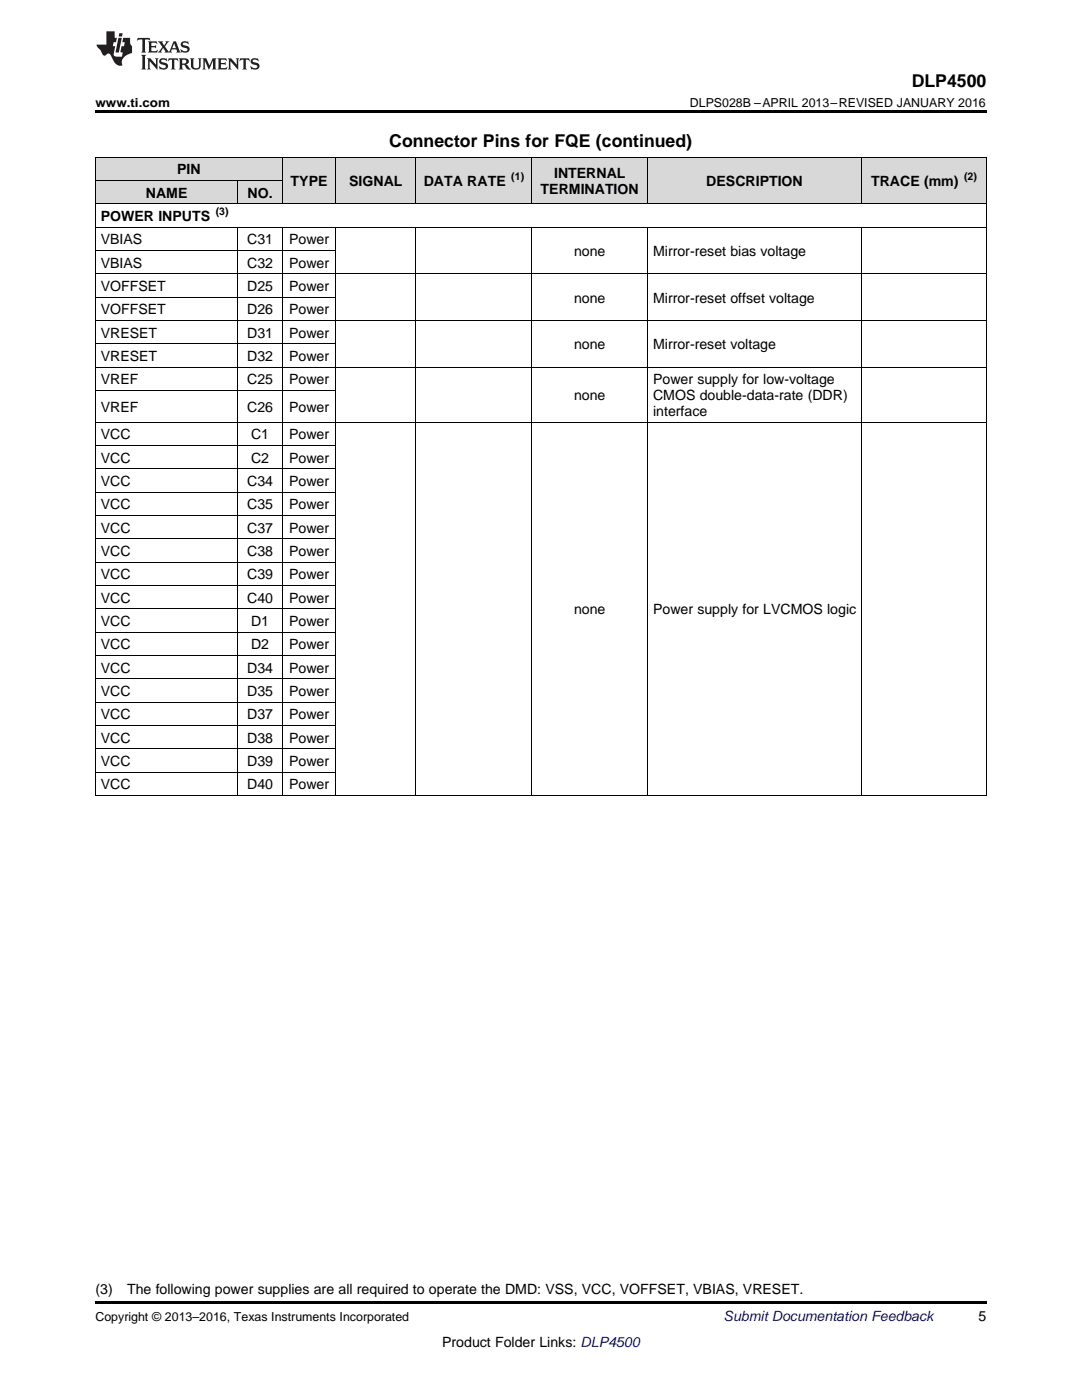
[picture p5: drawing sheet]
<svg xmlns="http://www.w3.org/2000/svg" width="216mm" height="279mm" viewBox="0 0 216 279" stroke-linecap="round" stroke-linejoin="round" font-family="sans-serif">
<g fill="#d8d8d8">
<path d="M19 36.1h28.5v4.6h-28.5z"/>
<path d="M47.5 36.1h8.9v4.6h-8.9z"/>
<path d="M56.4 31.4h10.6v9.3h-10.6z"/>
<path d="M67 31.4h16v9.3h-16z"/>
<path d="M83 31.4h23.2v9.3h-23.2z"/>
<path d="M106.2 31.4h23.1v9.3h-23.1z"/>
<path d="M129.3 31.4h42.6v9.3h-42.6z"/>
<path d="M171.9 31.4h24.9v9.3h-24.9z"/>
<path d="M19 31.4h28.5v4.7h-28.5z"/>
<path d="M47.5 31.4h8.9v4.7h-8.9z"/>
</g>
<path d="M19 22h177.8v.5h-177.8zM19 259.7h177.8v.5h-177.8z" fill="#000"/>
<g fill="none" stroke="#000" stroke-width=".2">
<path d="M19 36h37.4M19 31.3h177.8M19.1 31.4v127.4M47.4 36.1v4.6M56.3 31.4v9.3M67 31.4v9.3M83 31.4v9.3M106.1 31.4v9.3M129.2 31.4v9.3M171.9 31.4v9.3M196.8 31.4v127.4M19 59.3h48"/>
<path d="M19 54.6h177.8M19 50h48M19 45.3h177.8M19 40.7h177.8M47.4 45.4v113.4M56.3 45.4v113.4M67 45.4v113.4M83 45.4v113.4M106.1 45.4v113.4M129.2 45.4v113.4M171.9 45.4v113.4M19 77.9h48"/>
<path d="M19 73.3h177.8M19 68.6h48M19 63.9h177.8M19 98.2h48M19 93.6h48M19 88.9h48M19 84.3h177.8M19 116.9h48M19 112.2h48M19 107.5h48M19 102.9h48M19 135.5h48"/>
<path d="M19 130.8h48M19 126.2h48M19 121.5h48M19 158.8h177.8M19 154.1h48M19 149.5h48M19 144.8h48M19 140.1h48"/>
</g>
<g fill="#231f20">
<path d="M27.5 7.6l-.1 .5 .4-.2h.6v.1v2.1l-.2 .4h1l-.3-.4v-2.1l.1-.1h.5l.5 .2-.2-.5zM29.5 8.3l.2 .3v1.5l-.2 .4h1.8l.2-.6a1.04 1.04 0 0 1-1.3 .2v-.7h.6l.3 .2v-.6l-.3 .2h-.6v-.6l.8-.1 .4 .3-.2-.5zM31.5 8.3l.9 1.1-.9 1.1h.8l-.2-.2 .5-.7 .4 .7-.2 .2h1.5l-.1-.2 .1-.4h.9l.1 .4-.2 .2h1l-.3-.3-.7-1.9h-.5l-.9 2-.8-1 .9-1h-.8l.1 .3-.3 .5-.4-.6 .2-.2zM34.7 8.6l.4 1h-.7zM36.3 8.4a.63 .63 0 0 0-.2 .7 .63 .63 0 0 0 .6 .4l.6 .2 .1 .2a.75 .75 0 0 1-.7 .4 .75 .75 0 0 1-.6-.5l.1 .7 .1-.1a1.11 1.11 0 0 0 1.5-.6 1.13 1.13 0 0 0-1.2-.8l-.1-.4a1.04 1.04 0 0 1 1.2 .2l-.2-.5-.1 .1-.5-.2zM28.2 10.9l.2 .4v2.2l-.2 .4h1l-.3-.4v-2.2l.3-.4zM29.3 11.6l.3 .4v1.5l-.3 .4h.8l-.2-.4v-1.3l1.5 1.7v-1.9l.2-.4h-.7l.2 .4v.9l-1.1-1.3zM32 11.8a.62 .62 0 0 0-.2 .7 .62 .62 0 0 0 .6 .4l.6 .1 .1 .3a.76 .76 0 0 1-.7 .3 .76 .76 0 0 1-.6-.4l.1 .7 .1-.1a1.11 1.11 0 0 0 1.5-.6 1.13 1.13 0 0 0-1.2-.8l-.1-.4a1.04 1.04 0 0 1 1.2 .2l-.2-.6-.1 .1-.5-.1zM33.7 11.6l-.2 .6a.61 .61 0 0 1 .8-.3v1.6l-.2 .4h.9l-.2-.4v-1.6a.63 .63 0 0 1 .8 .3l-.2-.6zM35.6 11.6l.3 .4v1.5l-.3 .4h1l-.2-.2v-.8l.5 .2a.76 .76 0 0 0 1.2 .7l-1-1a.58 .58 0 0 0 .6-.5 .58 .58 0 0 0-.5-.6zM36.4 11.9h.1a.45 .45 0 0 1 .5 .1 .45 .45 0 0 1 .1 .5l-.7 .2zM37.9 11.6l.2 .2a2.17 2.17 0 0 0 .3 1.9 .99 .99 0 0 0 1.6-.6v-1.1l.2-.4h-.7l.2 .2a1.92 1.92 0 0 1-.2 1.8 .6 .6 0 0 1-.9-.5v-1.1l.2-.4zM40.4 11.6l.2 .4v1.5l-.2 .4h.7l-.2-.4v-1.4l.8 1.8 .8-1.8v1.4l-.2 .4h.9l-.2-.4v-1.5l.2-.4h-.8l-.6 1.5-.6-1.5zM43.4 11.6l.2 .4v1.5l-.2 .4h1.8l.2-.6a1.04 1.04 0 0 1-1.3 .1v-.6h.5l.4 .2v-.6l-.4 .2h-.5v-.7h.8l.3 .3-.1-.6zM45.5 11.6l.2 .4v1.5l-.2 .4h.7l-.2-.4v-1.3l1.5 1.7v-1.9l.2-.4h-.7l.2 .4v.9l-1.1-1.3zM47.9 11.6l-.1 .6a.61 .61 0 0 1 .8-.3v1.6l-.3 .4h1l-.3-.4 .1-1.6a.63 .63 0 0 1 .7 .3l-.1-.6zM50.2 11.8a.62 .62 0 0 0-.2 .7 .62 .62 0 0 0 .6 .4l.6 .1 .2 .3a.76 .76 0 0 1-.8 .3 .76 .76 0 0 1-.6-.4l.1 .7 .2-.1a1.11 1.11 0 0 0 1.5-.6 1.13 1.13 0 0 0-1.3-.8l-.1-.4a1.04 1.04 0 0 1 1.2 .2l-.1-.6-.2 .1-.5-.1z"/>
<path d="M21.2 6.3v2.6h-1.9l.1 .4 .7 .9a.91 .91 0 0 0 1 .8 .56 .56 0 0 1 .5-.3 .56 .56 0 0 1 .5 .3l.4 .8a1.53 1.53 0 0 0 1.9 1.2 1.54 1.54 0 0 1 1-2.1l.9-.3v-1.4a1.52 1.52 0 0 1-.3-1.6h-1.4l-.2 .8h.5l-.2 .8h-.4l-.2 1v.2l.4 .1-.2 .8a1.93 1.93 0 0 1-1.6-.3l.3-1.8h-.5l.2-.8h.4l.2-.8h-.4v-1.3zM23.6 7.6l-.6 2.9h.7l.6-2.9zM23.8 6.6l-.1 .7h.6l.2-.7z"/>
</g>
<g font-size="3.5">
<text x="181.9" y="17.3">DLP4500</text>
<text x="77.7" y="29.3">Connector Pins for FQE (continued)</text>
</g>
<g font-size="2.8">
<text x="35.3" y="34.8">PIN</text>
<text x="110.6" y="35.5">INTERNAL</text>
<text x="29.1" y="39.4">NAME</text>
<text x="49.4" y="39.4">NO.</text>
<text x="58" y="37.1">TYPE</text>
<text x="69.7" y="37.1">SIGNAL</text>
<text x="84.6" y="37.1">DATA RATE</text>
<text x="107.9" y="38.7">TERMINATION</text>
<text x="140.9" y="37.1">DESCRIPTION</text>
<text x="173.8" y="37.1">TRACE (mm)</text>
<text x="20.1" y="44.1">POWER INPUTS</text>
<text x="20.1" y="48.8">VBIAS</text>
<text x="20.1" y="53.4">VBIAS</text>
<text x="49.3" y="48.8">C31</text>
<text x="49.3" y="53.4">C32</text>
<text x="57.7" y="48.8">Power</text>
<text x="57.7" y="53.4">Power</text>
<text x="114.5" y="51.1">none</text>
<text x="130.3" y="51.1">Mirror-reset bias voltage</text>
<text x="20.1" y="58.1">VOFFSET</text>
<text x="49.3" y="58.1">D25</text>
<text x="57.7" y="58.1">Power</text>
<text x="20.1" y="62.7">VOFFSET</text>
<text x="49.3" y="62.7">D26</text>
<text x="57.7" y="62.7">Power</text>
<text x="114.5" y="60.4">none</text>
<text x="130.3" y="60.4">Mirror-reset offset voltage</text>
<text x="20.1" y="67.4">VRESET</text>
<text x="49.3" y="67.4">D31</text>
<text x="57.7" y="67.4">Power</text>
<text x="114.5" y="69.7">none</text>
<text x="130.3" y="69.7">Mirror-reset voltage</text>
<text x="20.1" y="72">VRESET</text>
<text x="20.1" y="76.7">VREF</text>
<text x="49.3" y="72">D32</text>
<text x="49.3" y="76.7">C25</text>
<text x="57.7" y="72">Power</text>
<text x="57.7" y="76.7">Power</text>
<text x="130.3" y="76.7">Power supply for low-voltage</text>
<text x="20.1" y="82.2">VREF</text>
<text x="49.3" y="82.2">C26</text>
<text x="57.7" y="82.2">Power</text>
<text x="114.5" y="79.9">none</text>
<text x="130.3" y="79.9">CMOS double-data-rate (DDR)</text>
<text x="130.3" y="83">interface</text>
<text x="20.1" y="87.7">VCC</text>
<text x="50.1" y="87.7">C1</text>
<text x="57.7" y="87.7">Power</text>
<text x="20.1" y="92.4">VCC</text>
<text x="50.1" y="92.4">C2</text>
<text x="57.7" y="92.4">Power</text>
<text x="20.1" y="97">VCC</text>
<text x="20.1" y="101.7">VCC</text>
<text x="49.3" y="97">C34</text>
<text x="49.3" y="101.7">C35</text>
<text x="57.7" y="97">Power</text>
<text x="57.7" y="101.7">Power</text>
<text x="20.1" y="106.3">VCC</text>
<text x="49.3" y="106.3">C37</text>
<text x="57.7" y="106.3">Power</text>
<text x="20.1" y="111">VCC</text>
<text x="49.3" y="111">C38</text>
<text x="57.7" y="111">Power</text>
<text x="20.1" y="115.6">VCC</text>
<text x="49.3" y="115.6">C39</text>
<text x="57.7" y="115.6">Power</text>
<text x="20.1" y="120.3">VCC</text>
<text x="20.1" y="125">VCC</text>
<text x="49.3" y="120.3">C40</text>
<text x="50.1" y="125">D1</text>
<text x="57.7" y="120.3">Power</text>
<text x="57.7" y="125">Power</text>
<text x="114.5" y="122.6">none</text>
<text x="130.3" y="122.6">Power supply for LVCMOS logic</text>
<text x="20.1" y="129.6">VCC</text>
<text x="50.1" y="129.6">D2</text>
<text x="57.7" y="129.6">Power</text>
<text x="20.1" y="134.3">VCC</text>
<text x="49.3" y="134.3">D34</text>
<text x="57.7" y="134.3">Power</text>
<text x="20.1" y="138.9">VCC</text>
<text x="20.1" y="143.6">VCC</text>
<text x="49.3" y="138.9">D35</text>
<text x="49.3" y="143.6">D37</text>
<text x="57.7" y="138.9">Power</text>
<text x="57.7" y="143.6">Power</text>
<text x="20.1" y="148.2">VCC</text>
<text x="49.3" y="148.2">D38</text>
<text x="57.7" y="148.2">Power</text>
<text x="20.1" y="152.9">VCC</text>
<text x="49.3" y="152.9">D39</text>
<text x="57.7" y="152.9">Power</text>
<text x="20.1" y="157.6">VCC</text>
<text x="49.3" y="157.6">D40</text>
<text x="57.7" y="157.6">Power</text>
<text x="19" y="258.2">(3)</text>
<text x="25.4" y="258.2">The following power supplies are all required to operate the DMD: VSS, VCC, VOFFSET, VBIAS, VRESET.</text>
<text x="195.3" y="263.6">5</text>
<text x="88.2" y="268.9">Product Folder Links: DLP4500</text>
</g>
<text font-size="2.8" fill="#0000c8" x="144.4" y="263.6">Submit Documentation Feedback</text>
<g font-size="2.5">
<text x="19" y="21.4">www.ti.com</text>
<text x="137.7" y="21.4">DLPS028B –APRIL 2013–REVISED JANUARY 2016</text>
<text x="19" y="263.6">Copyright © 2013–2016, Texas Instruments Incorporated</text>
</g>
<g font-size="2.1">
<text x="102" y="36">(1)</text>
<text x="192.4" y="36">(2)</text>
<text x="43" y="43">(3)</text>
</g>
</svg>
